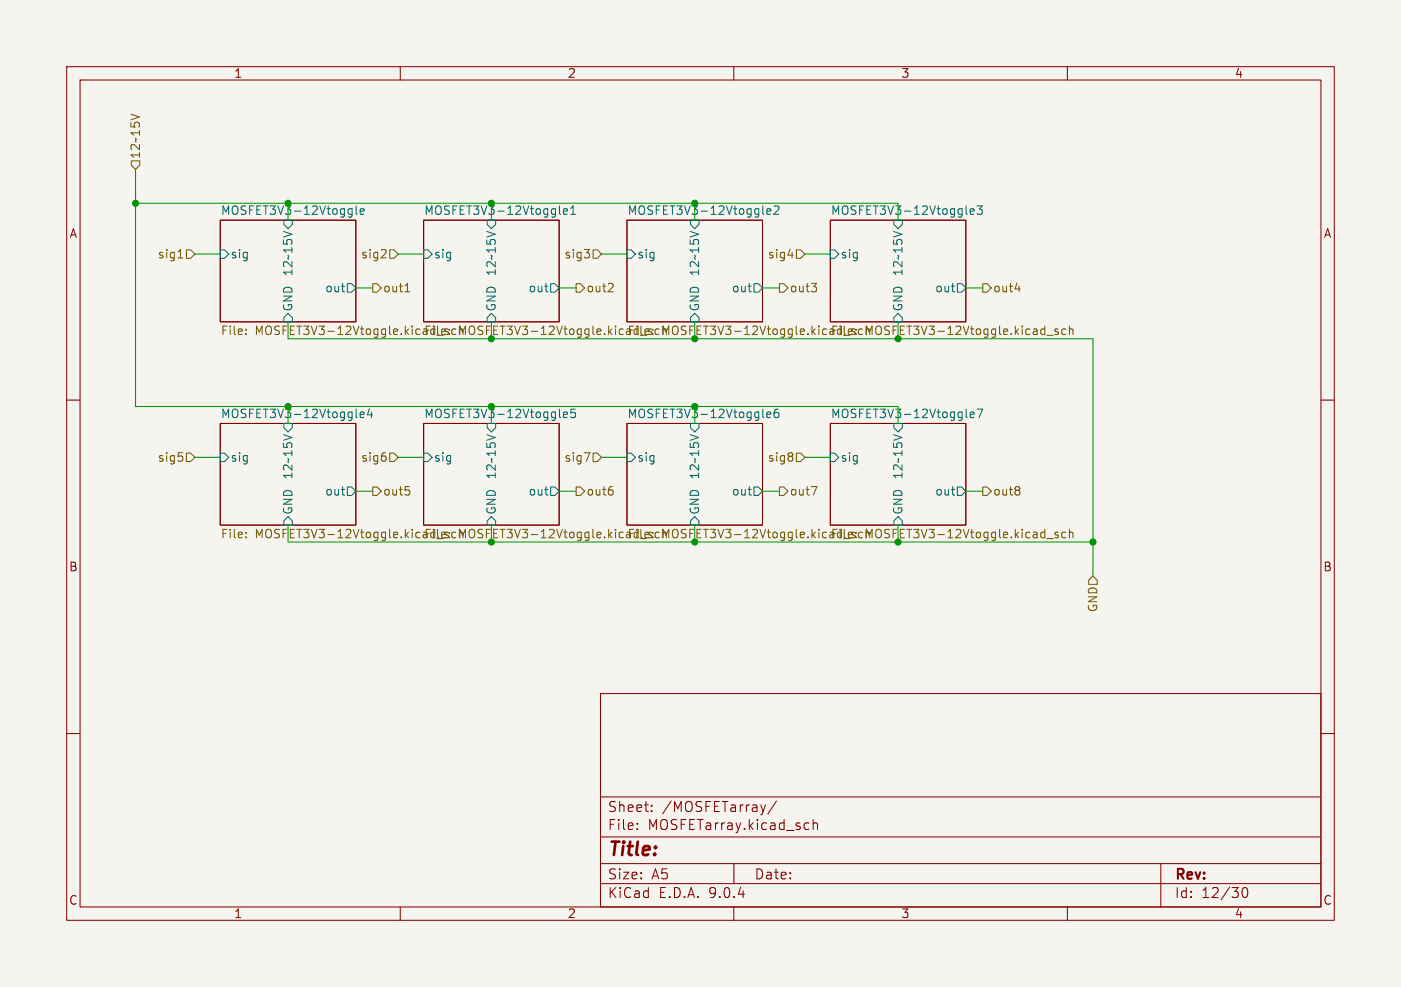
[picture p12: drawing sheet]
<svg xmlns="http://www.w3.org/2000/svg" width="210mm" height="148mm" viewBox="0 0 210 148" stroke-linecap="round" stroke-linejoin="round" font-family="sans-serif">
<path d="M0 0h210v148h-210z" fill="#f5f4ef" stroke="#f5f4ef" stroke-width=".15"/>
<g fill="none" stroke="#840000" stroke-width=".15">
<path d="M10 10h190v128h-190zM12 12h186v124h-186zM60 10v2M110 10v2M160 10v2M33 33h20.3v15.3h-20.3zM63.5 33h20.3v15.3h-20.3zM94 33h20.3v15.3h-20.3zM124.5 33h20.3v15.3h-20.3zM10 60h2M33 63.5h20.3v15.2h-20.3zM63.5 63.5h20.3v15.2h-20.3z"/>
<path d="M94 63.5h20.3v15.2h-20.3zM124.5 63.5h20.3v15.2h-20.3zM198 60h2M10 110h2M90 104h108v32h-108zM90 119.5h108M198 110h2M60 136v2M90 132.5h108M90 129.5h108M90 125.5h108M95.5 124.2v.2"/>
<path d="M95.5 123.5v.1M97.7 121.5v.2M97.7 120.8v.1M110 136v2M110 129.5v3M114.8 120.7l-.4 1M116.4 120.1l-1.3 1.9M120.8 123.4l.5 .1M121.3 124.3l-.5 .1M121.9 123.5a.37 .37 0 0 1 .6 .1v.8M121.9 122.9v1.5M160 136v2"/>
<path d="M174 129.5v6.5M186.3 133.2l.4-.1a.94 .94 0 0 1 0 1.5h-.2a.91 .91 0 0 1-.2-1.4z"/>
</g>
<g fill="none" stroke="#006464" stroke-width=".15">
<path d="M33 37.5h.7l.6 .6-.6 .6h-.7zM42.5 34.7l1.3 .4M42.5 33h1.3v.7l-.6 .6-.7-.6zM52.4 31.3l.4 .1M52.8 32.1h-.4M52.8 31.3v1l-.3 .3M53.4 30.9v1.1l.2 .1M54 31.7l.6-.1-.1-.2-.3-.1-.2 .2v.6h.5M63.5 37.5h.6l.7 .6-.7 .6h-.6zM73 34.7l1.2 .4M73 33h1.3v.7l-.6 .6-.7-.6zM83.9 30.9v1.1l.1 .1"/>
<path d="M84.5 31.7l.6-.1-.1-.2-.4-.1-.1 .2v.6h.5M85.6 32.1h.7M85.6 31.2l.3-.3v1.2M94 37.5h.6l.6 .6-.6 .6h-.6zM103.4 34.7l1.3 .4M103.5 33h1.3v.7l-.7 .6-.6-.6zM114.9 31.7l.6-.1v-.2l-.4-.1-.2 .2 .1 .6h.5M116 31l.5-.1 .2 .1 .1 .2-.8 .9h.8M124.5 37.5h.6l.6 .6-.6 .6h-.6zM133.9 34.7l1.3 .4M134 33h1.3v.7l-.7 .6-.6-.6zM145.4 31.7l.6-.1v-.2l-.4-.1-.2 .2 .1 .6h.5"/>
<path d="M146.5 30.9h.7l-.4 .5 .4 .1v.5l-.2 .1h-.4l-.1-.1M42.5 47.6l.7-.6 .6 .6v.7h-1.3zM52.1 42.5h.6l.6 .7-.6 .6h-.6zM73 47.6l.7-.6 .6 .6v.7h-1.3zM82.5 42.5h.7l.6 .7-.6 .6h-.7zM103.5 47.6l.6-.6 .7 .6v.7h-1.3zM113 42.5h.7l.6 .7-.6 .6h-.7zM134.6 47l.7 .6v.7h-1.3v-.7zM143.5 42.5h.6l.7 .7-.7 .6h-.6zM33 67.9h.7l.6 .7-.6 .6h-.7zM42.5 65.2l1.3 .4M42.5 63.5h1.3v.6l-.6 .7-.7-.7z"/>
<path d="M43.2 77.5l.6 .6v.6h-1.3v-.6zM52.1 73h.6l.6 .7-.6 .6h-.6zM54 62.2l.6-.1-.1-.3h-.3l-.2 .2v.6h.5M55.4 61.3l-.3 .9h.8M55.7 61.8v.8M63.5 67.9h.6l.7 .7-.7 .6h-.6zM73 65.2l1.2 .4M73 63.5h1.3v.6l-.6 .7-.7-.7zM73 78.1l.7-.6 .6 .6v.6h-1.3zM82.5 73h.7l.6 .7-.6 .6h-.7zM84.5 62.2l.6-.1-.1-.3h-.4l-.1 .2v.6h.5M86.2 61.4h-.6v.6l.1-.2 .5 .1 .1 .2-.1 .4-.2 .1-.4-.1"/>
<path d="M94 67.9h.6l.6 .7-.6 .6h-.6zM103.4 65.2l1.3 .4M103.5 63.5h1.3v.6l-.7 .7-.6-.7zM104.1 77.5l.7 .6v.6h-1.3v-.6zM113 73h.7l.6 .7-.6 .6h-.7zM114.9 62.2l.6-.1v-.3h-.4l-.2 .2 .1 .6h.5M116.6 61.4a.5 .5 0 0 0-.6 .5v.5l.2 .2h.3l.2-.1 .1-.4-.2-.2-.3-.1-.3 .3M124.5 67.9h.6l.6 .7-.6 .6h-.6zM133.9 65.2l1.3 .4M134 63.5h1.3v.6l-.7 .7-.6-.7zM134.6 77.5l.7 .6v.6h-1.3v-.6zM143.5 73h.6l.7 .7-.7 .6h-.6z"/>
<path d="M145.4 62.2l.6-.1v-.3h-.4l-.2 .2 .1 .6h.5M146.5 61.4h.8l-.5 1.2"/>
</g>
<g fill="none" stroke="#725600" stroke-width=".15">
<path d="M19.6 17.1l1.3 .4M19.7 24.1h1.3v.7l-.7 .6-.6-.6zM26.7 38.7h.7M27.9 37.5h.7l.6 .6-.6 .6h-.7zM57.8 37.5l.1 .2-.1 .3-.7 .7h.8M58.4 37.5h.7l.6 .6-.6 .6h-.7zM87.6 37.4h.8l-.5 .5M88.3 38v.6M88.9 37.5h.6l.7 .6-.7 .6h-.6zM118.1 38.3h.8M119.4 37.5h.6l.6 .6-.6 .6h-.6zM36.9 50v.2"/>
<path d="M36.9 49.4v.1M55.9 42.5h.6l.6 .7-.6 .6h-.6zM60.7 43.8h.7M60.9 42.7l.2-.2v1.3M67.3 50v.2M67.3 49.4v.1M68.3 49.4l-.3-.1-.3 .3v.3l.1 .2h.5M86.4 42.5h.6l.6 .7-.6 .6h-.6zM91.8 42.6l.1 .1v.3l-.8 .8h.8M97.8 49.4v.1M97.8 50v.2M98.8 49.4l-.4-.1-.2 .3v.3l.1 .2h.5"/>
<path d="M116.8 42.5h.7l.6 .7-.6 .6h-.7zM121.6 42.5h.8l-.4 .5M122.3 43l.1 .2-.1 .5M128.3 50v.2M128.3 49.4v.1M129.3 49.4l-.4-.1-.2 .3v.3l.1 .2h.5M147.3 42.5h.7l.6 .7-.6 .6h-.7zM152.1 43.3h.8M156.9 50.3h1M158.6 49.4l-.3-.1-.2 .2 .1 .2 .4 .1v.3h-.5M159.8 49.4l-.4-.1-.2 .3v.3l.1 .2h.5M160.3 49.4l.2-.1 .3 .1v.8"/>
<path d="M160.3 48.9v1.3M26.7 67.9h.6M27.3 68.4l.1 .2-.1 .5M27.9 67.9h.7l.6 .7-.6 .6h-.7zM36.9 79.9v.1M55.9 73h.6l.6 .7-.6 .6h-.6zM57.8 68.5v.5M58.4 67.9h.7l.6 .7-.6 .6h-.7zM60.8 73h.6M61.3 73.5l.1 .2-.1 .5M67.3 79.9v.1M68.3 79.9l-.3-.1-.3 .2v.4l.1 .2h.5"/>
<path d="M86.4 73h.6l.6 .7-.6 .6h-.6zM87.6 67.9h.8l-.5 1.3M88.9 67.9h.6l.7 .7-.7 .6h-.6zM91.8 73.5l.1 .2-.1 .5M97.8 79.9v.1M98.8 79.9l-.4-.1-.2 .2v.4l.1 .2h.5M116.8 73h.7l.6 .7-.6 .6h-.7zM118.8 68v.3M118.8 68.6v.4M119.4 67.9h.6l.6 .7-.6 .6h-.6zM121.6 73h.9l-.6 1.2M128.3 79.9v.1"/>
<path d="M129.3 79.9l-.4-.1-.2 .2v.4l.1 .2h.5M147.3 73h.7l.6 .7-.6 .6h-.7zM152.8 73l.1 .2-.1 .3M152.8 73.6l.1 .2-.1 .4M158.6 79.9l-.3-.1-.2 .2 .1 .2 .4 .1v.3h-.5M159.8 79.9l-.4-.1-.2 .2v.4l.1 .2h.5M160.3 79.4v1.2M160.3 79.9l.2-.1 .3 .1v.7M36.9 80.5v.1M67.3 80.5v.1M97.8 80.5v.1M128.3 80.5v.1"/>
<path d="M156.9 80.8h1M163.2 87l.6-.6 .7 .6v.6h-1.3z"/>
</g>
<g fill="none" stroke="#009600" stroke-width=".15">
<path d="M20.3 25.4v35.6h114.3M20.3 30.5h114.3M29.2 38.1h3.8M59.7 38.1h3.8M90.2 38.1h3.8M120.6 38.1h3.9M43.2 48.3v2.5h120.6v35.6M53.3 43.2h2.6M73.7 48.3v2.5M83.8 43.2h2.6M104.1 48.3v2.5M114.3 43.2h2.5"/>
<path d="M134.6 48.3v2.5M144.8 43.2h2.5M29.2 68.6h3.8M43.2 78.7v2.6h120.6M53.3 73.7h2.6M59.7 68.6h3.8M73.7 78.7v2.6M83.8 73.7h2.6M90.2 68.6h3.8M104.1 78.7v2.6M114.3 73.7h2.5M120.6 68.6h3.9"/>
<path d="M134.6 78.7v2.6M144.8 73.7h2.5"/>
</g>
<g fill="#009600" stroke="#009600" stroke-width=".15">
<circle cx="73.7" cy="30.5" r=".46"/>
<circle cx="73.7" cy="61" r=".46"/>
<circle cx="104.1" cy="30.5" r=".46"/>
<circle cx="104.1" cy="61" r=".46"/>
<circle cx="163.8" cy="81.3" r=".46"/>
<circle cx="43.2" cy="61" r=".46"/>
<circle cx="43.2" cy="30.5" r=".46"/>
<circle cx="20.3" cy="30.5" r=".46"/>
</g>
<text font-size="2.8" fill="#840000" x="91" y="128.9">Title:</text>
<g font-size="2.1" fill="#840000">
<text x="91" y="124.7">File:</text>
<text x="91" y="122">Sheet:</text>
<text x="97.1" y="124.7">MOSFETarray.kicad_sch</text>
<text x="99.2" y="122">/MOSFETarray/</text>
<text x="91" y="134.9">KiCad</text>
<text x="91" y="132.1">Size:</text>
<text x="97.7" y="132.1">A5</text>
<text x="98.7" y="134.9">E.D.A.</text>
<text x="106.3" y="134.9">9.0.4</text>
<text x="113" y="132.1">Date:</text>
<text x="176" y="132.3">Rev:</text>
<text x="176" y="134.9">Id:</text>
<text x="180.1" y="134.9">12/30</text>
</g>
<g font-size="1.8" fill="#840000">
<text x="35" y="11.9">1</text>
<text x="85" y="11.9">2</text>
<text x="135" y="11.9">3</text>
<text x="185" y="11.9">4</text>
<text x="10.3" y="35.9">A</text>
<text x="198.4" y="35.9">A</text>
<text x="10.3" y="85.9">B</text>
<text x="198.3" y="85.9">B</text>
<text x="10.3" y="135.9">C</text>
<text x="35" y="137.9">1</text>
<text x="85" y="137.9">2</text>
<text x="135" y="137.9">3</text>
<text x="185" y="137.9">4</text>
<text x="198.3" y="135.9">C</text>
</g>
<g font-size="1.8" fill="#725600">
<text x="21.2" y="23.9" transform="rotate(-90 21.2 23.9)">12~15V</text>
<text x="23.6" y="39">sig1</text>
<text x="54" y="39">sig2</text>
<text x="84.5" y="39">sig3</text>
<text x="115" y="39">sig4</text>
<text x="57.3" y="44">out1</text>
<text x="87.8" y="44">out2</text>
<text x="118.3" y="44">out3</text>
<text x="148.8" y="44">out4</text>
<text x="33" y="50.6">File:</text>
<text x="38.2" y="50.6">MOSFET3V3-12Vtoggle.kicad_sch</text>
<text x="63.5" y="50.6">File:</text>
<text x="94" y="50.6">File:</text>
<text x="124.5" y="50.6">File:</text>
<text x="23.6" y="69.4">sig5</text>
<text x="54" y="69.4">sig6</text>
<text x="84.5" y="69.4">sig7</text>
<text x="115" y="69.4">sig8</text>
<text x="57.3" y="74.5">out5</text>
<text x="87.8" y="74.5">out6</text>
<text x="118.3" y="74.5">out7</text>
<text x="148.8" y="74.5">out8</text>
<text x="33" y="81.1">File:</text>
<text x="38.2" y="81.1">MOSFET3V3-12Vtoggle.kicad_sch</text>
<text x="63.5" y="81.1">File:</text>
<text x="94" y="81.1">File:</text>
<text x="124.5" y="81.1">File:</text>
<text x="164.7" y="91.9" transform="rotate(-90 164.7 91.9)">GND</text>
</g>
<g font-size="1.8" fill="#009600">
<text x="33" y="32.3">MOSFET3V3-12Vtoggle</text>
<text x="63.5" y="32.3">MOSFET3V3-12Vtoggle1</text>
<text x="94" y="32.3">MOSFET3V3-12Vtoggle2</text>
<text x="124.5" y="32.3">MOSFET3V3-12Vtoggle3</text>
<text x="68.7" y="50.6">MOSFET3V3-12Vtoggle.kicad_sch</text>
<text x="99.2" y="50.6">MOSFET3V3-12Vtoggle.kicad_sch</text>
<text x="129.7" y="50.6">MOSFET3V3-12Vtoggle.kicad_sch</text>
<text x="33" y="62.8">MOSFET3V3-12Vtoggle4</text>
<text x="63.5" y="62.8">MOSFET3V3-12Vtoggle5</text>
<text x="94" y="62.8">MOSFET3V3-12Vtoggle6</text>
<text x="124.5" y="62.8">MOSFET3V3-12Vtoggle7</text>
<text x="68.7" y="81.1">MOSFET3V3-12Vtoggle.kicad_sch</text>
<text x="99.2" y="81.1">MOSFET3V3-12Vtoggle.kicad_sch</text>
<text x="129.7" y="81.1">MOSFET3V3-12Vtoggle.kicad_sch</text>
</g>
<g font-size="1.8" fill="#006464">
<text x="34.5" y="39">sig</text>
<text x="44" y="41.5" transform="rotate(-90 44 41.5)">12~15V</text>
<text x="65" y="39">sig</text>
<text x="74.5" y="41.5" transform="rotate(-90 74.5 41.5)">12~15V</text>
<text x="95.4" y="39">sig</text>
<text x="105" y="41.5" transform="rotate(-90 105 41.5)">12~15V</text>
<text x="125.9" y="39">sig</text>
<text x="135.5" y="41.5" transform="rotate(-90 135.5 41.5)">12~15V</text>
<text x="44" y="46.8" transform="rotate(-90 44 46.8)">GND</text>
<text x="48.7" y="44">out</text>
<text x="74.5" y="46.8" transform="rotate(-90 74.5 46.8)">GND</text>
<text x="79.1" y="44">out</text>
<text x="105" y="46.8" transform="rotate(-90 105 46.8)">GND</text>
<text x="109.6" y="44">out</text>
<text x="135.5" y="46.8" transform="rotate(-90 135.5 46.8)">GND</text>
<text x="140.1" y="44">out</text>
<text x="34.5" y="69.4">sig</text>
<text x="44" y="72" transform="rotate(-90 44 72)">12~15V</text>
<text x="65" y="69.4">sig</text>
<text x="74.5" y="72" transform="rotate(-90 74.5 72)">12~15V</text>
<text x="95.4" y="69.4">sig</text>
<text x="105" y="72" transform="rotate(-90 105 72)">12~15V</text>
<text x="125.9" y="69.4">sig</text>
<text x="135.5" y="72" transform="rotate(-90 135.5 72)">12~15V</text>
<text x="44" y="77.3" transform="rotate(-90 44 77.3)">GND</text>
<text x="48.7" y="74.5">out</text>
<text x="74.5" y="77.3" transform="rotate(-90 74.5 77.3)">GND</text>
<text x="79.1" y="74.5">out</text>
<text x="105" y="77.3" transform="rotate(-90 105 77.3)">GND</text>
<text x="109.6" y="74.5">out</text>
<text x="135.5" y="77.3" transform="rotate(-90 135.5 77.3)">GND</text>
<text x="140.1" y="74.5">out</text>
</g>
</svg>
